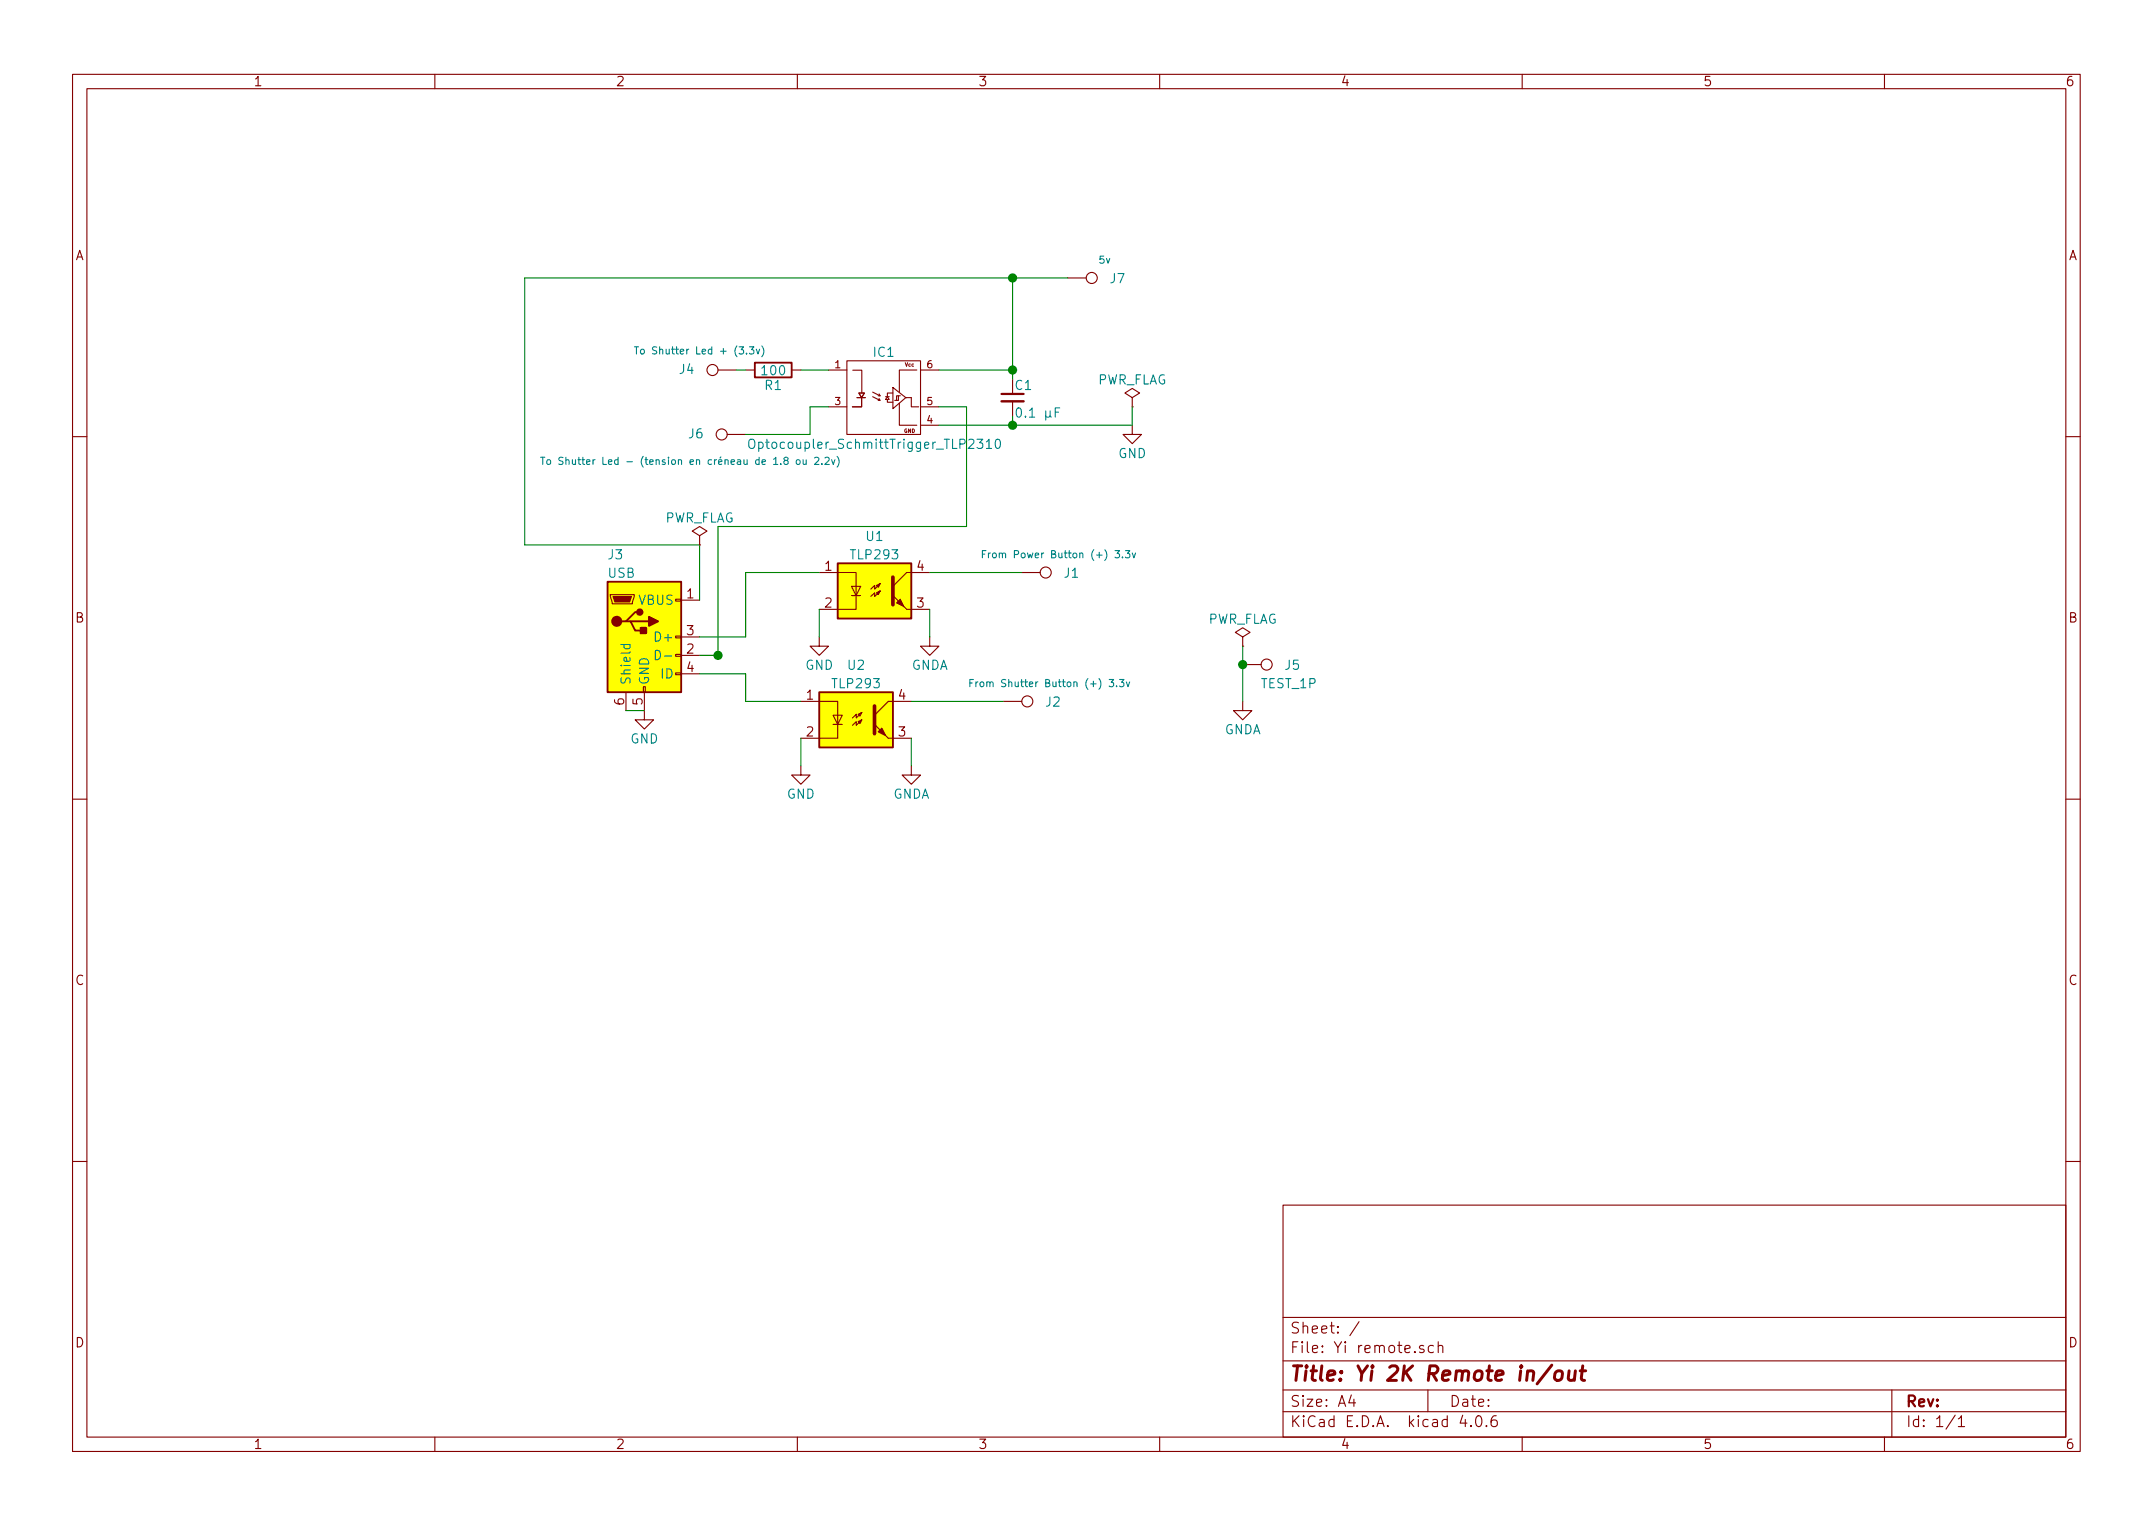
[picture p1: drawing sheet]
EESchema Schematic File Version 2
LIBS:power
LIBS:device
LIBS:transistors
LIBS:conn
LIBS:linear
LIBS:regul
LIBS:74xx
LIBS:cmos4000
LIBS:adc-dac
LIBS:memory
LIBS:xilinx
LIBS:microcontrollers
LIBS:dsp
LIBS:microchip
LIBS:analog_switches
LIBS:motorola
LIBS:texas
LIBS:intel
LIBS:audio
LIBS:interface
LIBS:digital-audio
LIBS:philips
LIBS:display
LIBS:cypress
LIBS:siliconi
LIBS:opto
LIBS:atmel
LIBS:contrib
LIBS:valves
LIBS:Symbols_ICs-Opto_RevB_16Sep2013
LIBS:optocoupler_schmitttrigger_tlp250_5pins
LIBS:Yi remote-cache
EELAYER 25 0
EELAYER END
$Descr A4 11693 8268
encoding utf-8
Sheet 1 1
Title "Yi 2K Remote in/out"
Date ""
Rev ""
Comp ""
Comment1 ""
Comment2 ""
Comment3 ""
Comment4 ""
$EndDescr
$Comp
L VO615A U1
U 1 1
P 4750 3200
F 0 "U1" H 4750 3500 50  0000 C CNN
F 1 "TLP293" H 4750 3400 50  0000 C CNN
F 2 "empreinte:SOP-4_4.4x2.8mm_Pitch1.27mm_3D" H 4750 3200 50  0001 C CNN
F 3 "" H 4750 3200 50  0001 C CNN
	1    4750 3200
	1    0    0    -1  
$EndComp
$Comp
L VO615A U2
U 1 1
P 4650 3900
F 0 "U2" H 4650 4200 50  0000 C CNN
F 1 "TLP293" H 4650 4100 50  0000 C CNN
F 2 "empreinte:SOP-4_4.4x2.8mm_Pitch1.27mm_3D" H 4650 3900 50  0001 C CNN
F 3 "" H 4650 3900 50  0001 C CNN
	1    4650 3900
	1    0    0    -1  
$EndComp
$Comp
L USB_OTG J3
U 1 1
P 3500 3450
F 0 "J3" H 3300 3900 50  0000 L CNN
F 1 "USB" H 3300 3800 50  0000 L CNN
F 2 "empreinte:USB_Mirco-B_Molex-105017-0001" H 3650 3400 50  0001 C CNN
F 3 "" H 3650 3400 50  0001 C CNN
	1    3500 3450
	1    0    0    -1  
$EndComp
$Comp
L GND #PWR01
U 1 1
P 3500 3850
F 0 "#PWR01" H 3500 3600 50  0001 C CNN
F 1 "GND" H 3500 3700 50  0000 C CNN
F 2 "" H 3500 3850 50  0001 C CNN
F 3 "" H 3500 3850 50  0001 C CNN
	1    3500 3850
	1    0    0    -1  
$EndComp
$Comp
L GND #PWR02
U 1 1
P 4350 4150
F 0 "#PWR02" H 4350 3900 50  0001 C CNN
F 1 "GND" H 4350 4000 50  0000 C CNN
F 2 "" H 4350 4150 50  0001 C CNN
F 3 "" H 4350 4150 50  0001 C CNN
	1    4350 4150
	1    0    0    -1  
$EndComp
$Comp
L GND #PWR03
U 1 1
P 4450 3450
F 0 "#PWR03" H 4450 3200 50  0001 C CNN
F 1 "GND" H 4450 3300 50  0000 C CNN
F 2 "" H 4450 3450 50  0001 C CNN
F 3 "" H 4450 3450 50  0001 C CNN
	1    4450 3450
	1    0    0    -1  
$EndComp
$Comp
L GNDA #PWR04
U 1 1
P 4950 4150
F 0 "#PWR04" H 4950 3900 50  0001 C CNN
F 1 "GNDA" H 4950 4000 50  0000 C CNN
F 2 "" H 4950 4150 50  0001 C CNN
F 3 "" H 4950 4150 50  0001 C CNN
	1    4950 4150
	1    0    0    -1  
$EndComp
$Comp
L GND #PWR05
U 1 1
P 6150 2300
F 0 "#PWR05" H 6150 2050 50  0001 C CNN
F 1 "GND" H 6150 2150 50  0000 C CNN
F 2 "" H 6150 2300 50  0001 C CNN
F 3 "" H 6150 2300 50  0001 C CNN
	1    6150 2300
	1    0    0    -1  
$EndComp
$Comp
L PWR_FLAG #FLG06
U 1 1
P 6150 2200
F 0 "#FLG06" H 6150 2275 50  0001 C CNN
F 1 "PWR_FLAG" H 6150 2350 50  0000 C CNN
F 2 "" H 6150 2200 50  0001 C CNN
F 3 "" H 6150 2200 50  0001 C CNN
	1    6150 2200
	1    0    0    -1  
$EndComp
$Comp
L TEST_1P J1
U 1 1
P 5550 3100
F 0 "J1" V 5550 3370 50  0000 C CNN
F 1 "From Power Button (+) 3.3v" V 5450 3300 39  0000 C CNN
F 2 "Wire_Pads:SolderWirePad_single_0-8mmDrill" H 5750 3100 50  0001 C CNN
F 3 "" H 5750 3100 50  0001 C CNN
	1    5550 3100
	0    1    1    0   
$EndComp
$Comp
L TEST_1P J2
U 1 1
P 5450 3800
F 0 "J2" V 5450 4070 50  0000 C CNN
F 1 "From Shutter Button (+) 3.3v" V 5350 4050 39  0000 C CNN
F 2 "Wire_Pads:SolderWirePad_single_0-8mmDrill" H 5650 3800 50  0001 C CNN
F 3 "" H 5650 3800 50  0001 C CNN
	1    5450 3800
	0    1    1    0   
$EndComp
$Comp
L TEST_1P J4
U 1 1
P 4000 2000
F 0 "J4" V 4000 2270 50  0000 C CNN
F 1 "To Shutter Led + (3.3v)" V 4100 2200 39  0000 C CNN
F 2 "Wire_Pads:SolderWirePad_single_0-8mmDrill" H 4200 2000 50  0001 C CNN
F 3 "" H 4200 2000 50  0001 C CNN
	1    4000 2000
	0    -1   -1   0   
$EndComp
$Comp
L TEST_1P J5
U 1 1
P 6750 3600
F 0 "J5" V 6750 3870 50  0000 C CNN
F 1 "TEST_1P" V 6850 3850 50  0000 C CNN
F 2 "Wire_Pads:SolderWirePad_single_0-8mmDrill" H 6950 3600 50  0001 C CNN
F 3 "" H 6950 3600 50  0001 C CNN
	1    6750 3600
	0    1    1    0   
$EndComp
$Comp
L GNDA #PWR07
U 1 1
P 6750 3800
F 0 "#PWR07" H 6750 3550 50  0001 C CNN
F 1 "GNDA" H 6750 3650 50  0000 C CNN
F 2 "" H 6750 3800 50  0001 C CNN
F 3 "" H 6750 3800 50  0001 C CNN
	1    6750 3800
	1    0    0    -1  
$EndComp
$Comp
L TEST_1P J6
U 1 1
P 4050 2350
F 0 "J6" V 4050 2620 50  0000 C CNN
F 1 "To Shutter Led - (tension en créneau de 1.8 ou 2.2v)" V 3900 2650 39  0000 C CNN
F 2 "Wire_Pads:SolderWirePad_single_0-8mmDrill" H 4250 2350 50  0001 C CNN
F 3 "" H 4250 2350 50  0001 C CNN
	1    4050 2350
	0    -1   -1   0   
$EndComp
$Comp
L R R1
U 1 1
P 4200 2000
F 0 "R1" V 4280 2000 50  0000 C CNN
F 1 "100" V 4200 2000 50  0000 C CNN
F 2 "Resistors_SMD:R_0402" V 4130 2000 50  0001 C CNN
F 3 "" H 4200 2000 50  0001 C CNN
	1    4200 2000
	0    1    1    0   
$EndComp
$Comp
L C_Small C1
U 1 1
P 5500 2150
F 0 "C1" H 5510 2220 50  0000 L CNN
F 1 "0.1 µF" H 5510 2070 50  0000 L CNN
F 2 "Capacitors_SMD:C_0402" H 5500 2150 50  0001 C CNN
F 3 "" H 5500 2150 50  0001 C CNN
	1    5500 2150
	1    0    0    -1  
$EndComp
$Comp
L GNDA #PWR08
U 1 1
P 5050 3450
F 0 "#PWR08" H 5050 3200 50  0001 C CNN
F 1 "GNDA" H 5050 3300 50  0000 C CNN
F 2 "" H 5050 3450 50  0001 C CNN
F 3 "" H 5050 3450 50  0001 C CNN
	1    5050 3450
	1    0    0    -1  
$EndComp
$Comp
L Optocoupler_SchmittTrigger_TLP2310 IC1
U 1 1
P 4800 2150
F 0 "IC1" H 4800 2400 50  0000 C CNN
F 1 "Optocoupler_SchmittTrigger_TLP2310" H 4750 1900 50  0000 C CNN
F 2 "empreinte:SO-6_5_pins" H 4700 2300 50  0001 C CNN
F 3 "" H 4800 2400 50  0000 C CNN
	1    4800 2150
	1    0    0    -1  
$EndComp
$Comp
L PWR_FLAG #FLG09
U 1 1
P 6750 3500
F 0 "#FLG09" H 6750 3575 50  0001 C CNN
F 1 "PWR_FLAG" H 6750 3650 50  0000 C CNN
F 2 "" H 6750 3500 50  0001 C CNN
F 3 "" H 6750 3500 50  0001 C CNN
	1    6750 3500
	1    0    0    -1  
$EndComp
Wire Wire Line
	5050 3100 5550 3100
Wire Wire Line
	3400 3850 3500 3850
Wire Wire Line
	6150 2300 6150 2200
Wire Wire Line
	4050 2000 4000 2000
Wire Wire Line
	6750 3500 6750 3800
Wire Wire Line
	4350 2000 4500 2000
Wire Wire Line
	4950 3800 5450 3800
Wire Wire Line
	4050 3100 4450 3100
Wire Wire Line
	5100 2000 5500 2000
Wire Wire Line
	5100 2300 6150 2300
Connection ~ 5500 2000
Wire Wire Line
	5500 2250 5500 2300
Connection ~ 5500 2300
Wire Wire Line
	3800 3450 4050 3450
Wire Wire Line
	4350 3800 4050 3800
Wire Wire Line
	4050 2350 4400 2350
Wire Wire Line
	4400 2350 4400 2200
Wire Wire Line
	4400 2200 4500 2200
Wire Wire Line
	5250 2200 5250 2850
Wire Wire Line
	5250 2850 3900 2850
Wire Wire Line
	3900 2850 3900 3550
Connection ~ 3900 3550
Wire Wire Line
	3900 3550 3800 3550
Wire Wire Line
	4050 3450 4050 3100
Wire Wire Line
	3800 3650 4050 3650
Wire Wire Line
	4050 3650 4050 3800
Wire Wire Line
	4950 4000 4950 4150
Wire Wire Line
	5050 3450 5050 3300
Wire Wire Line
	4450 3450 4450 3300
Wire Wire Line
	4350 4000 4350 4150
Wire Wire Line
	5250 2200 5100 2200
Connection ~ 6750 3600
Wire Wire Line
	3800 3250 3800 2950
Wire Wire Line
	3800 2950 2850 2950
Wire Wire Line
	2850 2950 2850 1500
Wire Wire Line
	2850 1500 5800 1500
Wire Wire Line
	5500 1500 5500 2050
$Comp
L PWR_FLAG #FLG010
U 1 1
P 3800 2950
F 0 "#FLG010" H 3800 3025 50  0001 C CNN
F 1 "PWR_FLAG" H 3800 3100 50  0000 C CNN
F 2 "" H 3800 2950 50  0001 C CNN
F 3 "" H 3800 2950 50  0001 C CNN
	1    3800 2950
	1    0    0    -1  
$EndComp
$Comp
L TEST_1P J7
U 1 1
P 5800 1500
F 0 "J7" V 5800 1770 50  0000 C CNN
F 1 "5v" V 5700 1700 39  0000 C CNN
F 2 "Wire_Pads:SolderWirePad_single_0-8mmDrill" H 6000 1500 50  0001 C CNN
F 3 "" H 6000 1500 50  0001 C CNN
	1    5800 1500
	0    1    1    0   
$EndComp
Connection ~ 5500 1500
$EndSCHEMATC
